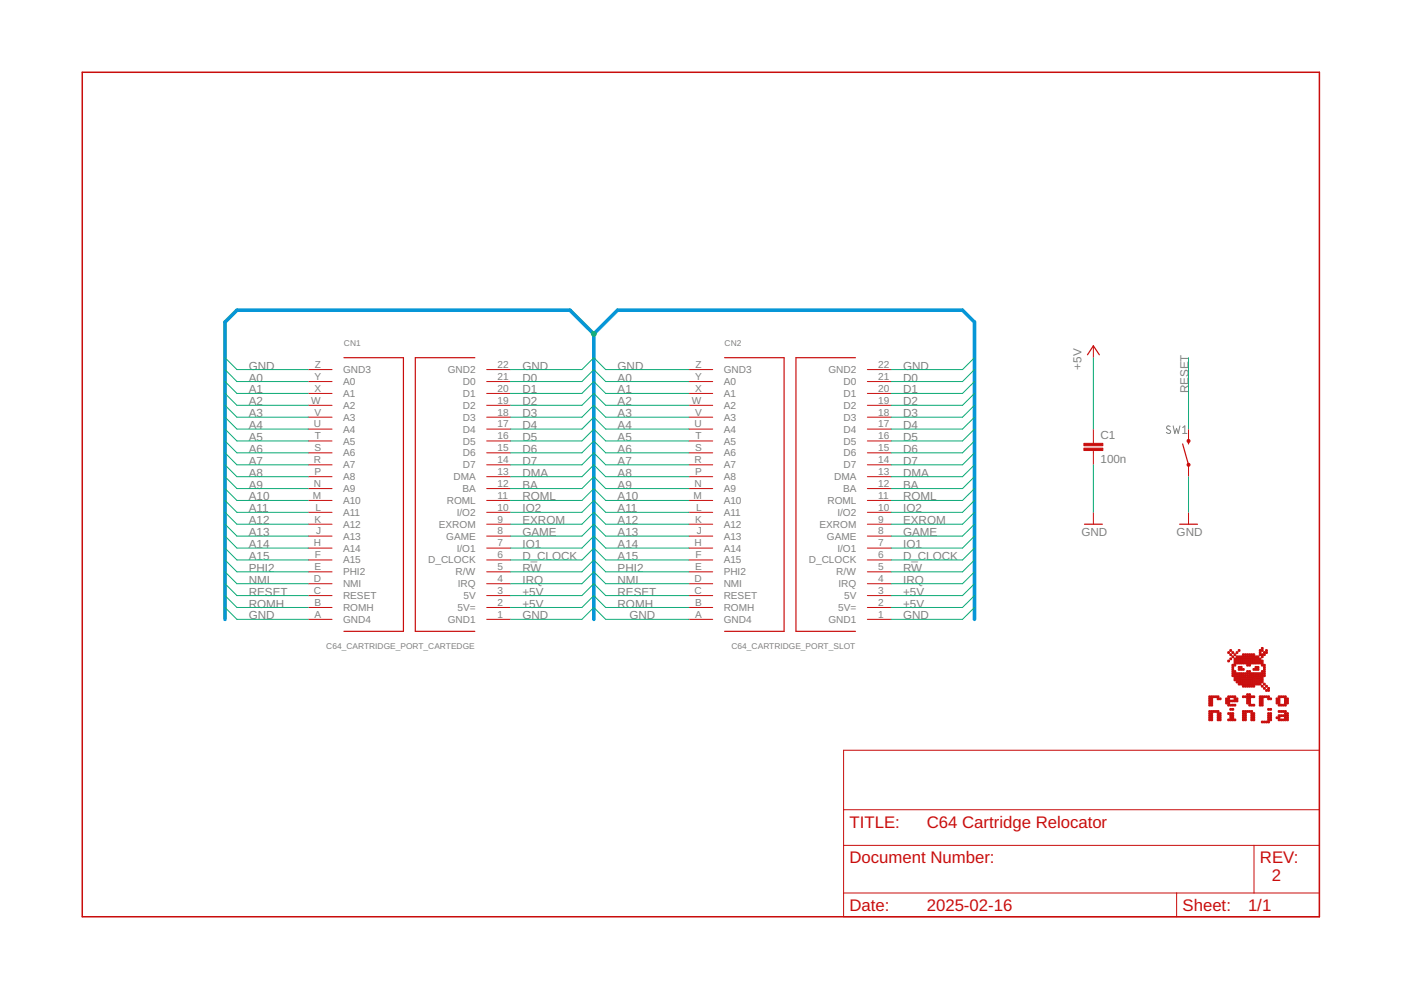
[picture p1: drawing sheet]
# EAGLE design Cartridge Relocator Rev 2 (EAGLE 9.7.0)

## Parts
C1  100n  CAPACITOR-5  [CAP_5MM_2.5X5.0_ROUND]
CN1  C64_CARTRIDGE_PORT_CARTEDGE  [C64_CARTRIDGE_BOARDEDGE]
CN2  C64_CARTRIDGE_PORT_SLOT  [C64_CARTRIDGE_SLOT]
SW1  SWITCH_MOMENTARY  [SWITCH_MOM_6.0MMX5.0MM]

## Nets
+5V: C1.1 CN1.2(5V=) CN1.3(5V) CN2.2(5V=) CN2.3(5V)
A0: CN1.Y(A0) CN2.Y(A0)
A1: CN1.X(A1) CN2.X(A1)
A2: CN1.W(A2) CN2.W(A2)
A3: CN1.V(A3) CN2.V(A3)
A4: CN1.U(A4) CN2.U(A4)
A5: CN1.T(A5) CN2.T(A5)
A6: CN1.S(A6) CN2.S(A6)
A7: CN1.R(A7) CN2.R(A7)
A8: CN1.P(A8) CN2.P(A8)
A9: CN1.N(A9) CN2.N(A9)
A10: CN1.M(A10) CN2.M(A10)
A11: CN1.L(A11) CN2.L(A11)
A12: CN1.K(A12) CN2.K(A12)
A13: CN1.J(A13) CN2.J(A13)
A14: CN1.H(A14) CN2.H(A14)
A15: CN1.F(A15) CN2.F(A15)
BA: CN1.12(BA) CN2.12(BA)
D0: CN1.21(D0) CN2.21(D0)
D1: CN1.20(D1) CN2.20(D1)
D2: CN1.19(D2) CN2.19(D2)
D3: CN1.18(D3) CN2.18(D3)
D4: CN1.17(D4) CN2.17(D4)
D5: CN1.16(D5) CN2.16(D5)
D6: CN1.15(D6) CN2.15(D6)
D7: CN1.14(D7) CN2.14(D7)
D_CLOCK: CN1.6(D_CLOCK) CN2.6(D_CLOCK)
DMA: CN1.13(DMA) CN2.13(DMA)
EXROM: CN1.9(EXROM) CN2.9(EXROM)
GAME: CN1.8(GAME) CN2.8(GAME)
GND: C1.2 CN1.1(GND1) CN1.22(GND2) CN1.A(GND4) CN1.Z(GND3) CN2.1(GND1) CN2.22(GND2) CN2.A(GND4) CN2.Z(GND3) SW1.1 SW1.2
IO1: CN1.7(I/O1) CN2.7(I/O1)
IO2: CN1.10(I/O2) CN2.10(I/O2)
IRQ: CN1.4(IRQ) CN2.4(IRQ)
NMI: CN1.D(NMI) CN2.D(NMI)
PHI2: CN1.E(PHI2) CN2.E(PHI2)
RESET: CN1.C(RESET) CN2.C(RESET) SW1.3 SW1.4
ROMH: CN1.B(ROMH) CN2.B(ROMH)
ROML: CN1.11(ROML) CN2.11(ROML)
RW: CN1.5(R/W) CN2.5(R/W)

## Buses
CARTRIDGE_PORT:+5V,A[0..15],BA,D[0..7],D_CLOCK,DMA,EXROM,GAME,GND,IO1,IO2,IRQ,NMI,PHI2,RESET,ROMH,ROML,RW

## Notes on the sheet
- C64 Cartridge Relocator
- 1
- 2021-11-08
